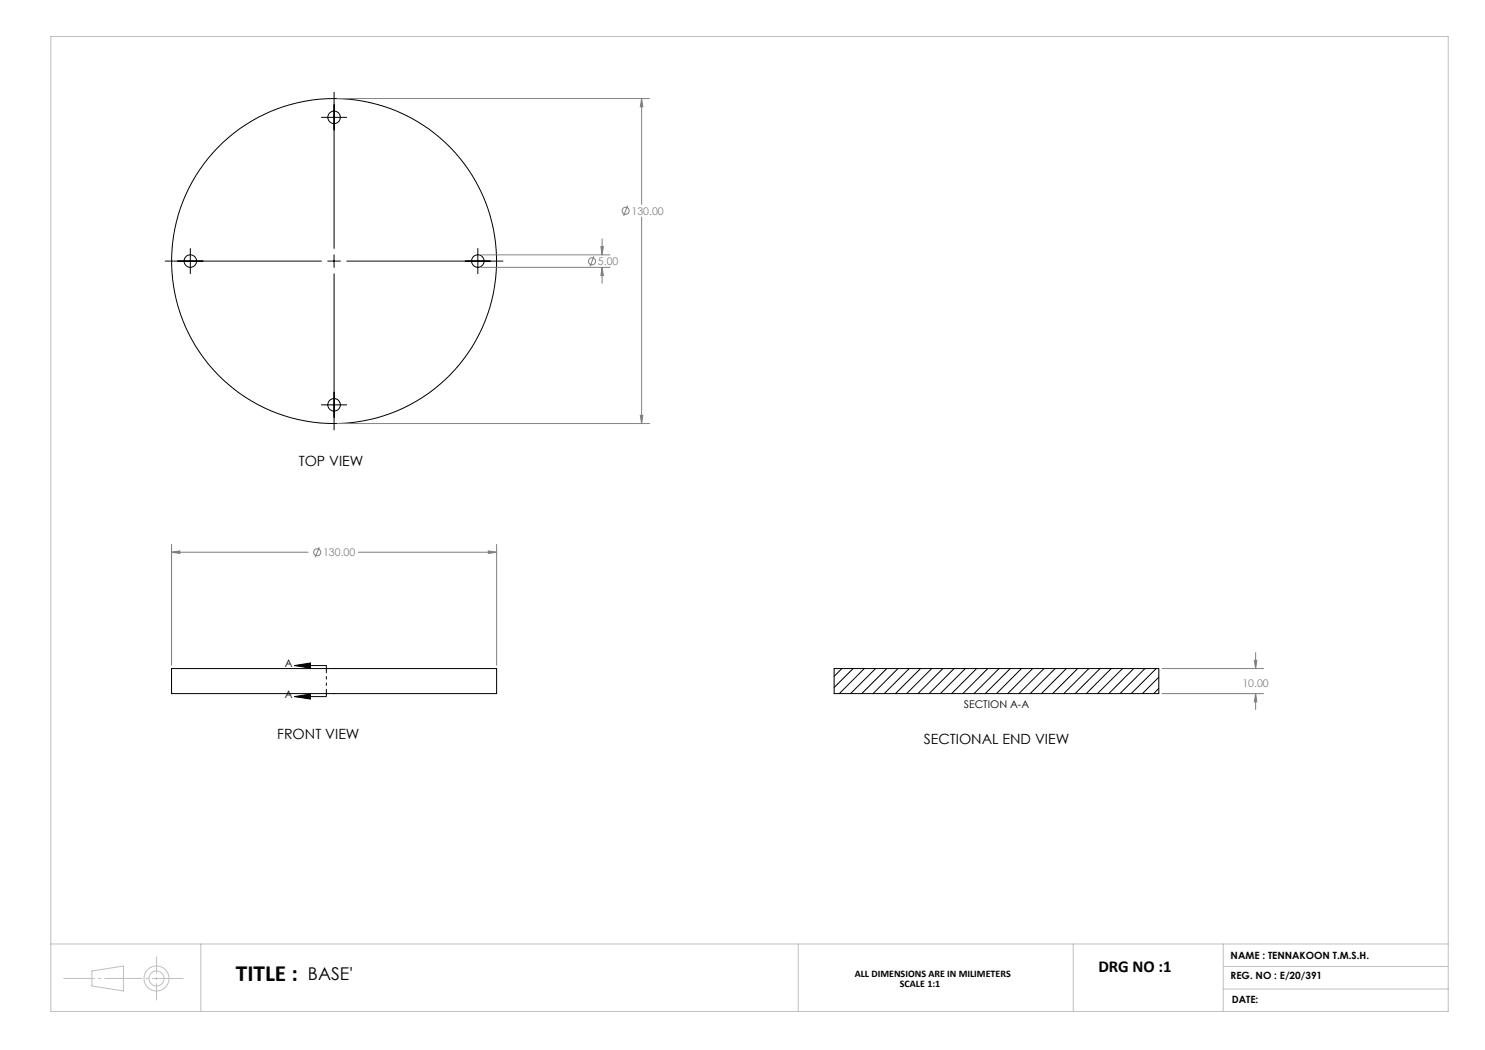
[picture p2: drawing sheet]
<svg xmlns="http://www.w3.org/2000/svg" width="594mm" height="420mm" viewBox="0 0 594 420" stroke-linecap="round" stroke-linejoin="round" font-family="sans-serif">
<g fill="none" stroke="#000" stroke-width=".4">
<path d="M133.6 36.9v62.5M128.6 46.9h10.1M76.1 99.4v10.1M191.1 99.4v10.1M66.1 104.4h62.5M131.1 104.4h5.1M133.6 101.9v5.1M133.6 109.5v62.5M138.7 104.4h62.5M128.6 161.9h10.1M68.6 267.4h130v10h-130zM117.8 266.2l6.4-1v2z"/>
<path d="M117.8 278.6l6.4-1v2zM117.8 266.2h12.7M117.8 278.6h12.7M333.7 267.4h129.8v10h-129.8zM336.8 267.4l-3.1 3.1M341.2 267.4l-7.5 7.6M345.7 267.4l-10 10M350.2 267.4l-10 10M354.7 267.4l-10 10M359.2 267.4l-10 10M363.7 267.4l-10 10M368.2 267.4l-10 10"/>
<path d="M372.7 267.4l-10 10M377.2 267.4l-10 10M381.6 267.4l-9.9 10M386.2 267.4l-10.1 10M390.6 267.4l-10 10M395.1 267.4l-10 10M399.6 267.4l-10 10M404.1 267.4l-10 10M408.6 267.4l-10 10M413.1 267.4l-10 10M417.6 267.4l-10 10M422.1 267.4l-10 10"/>
<path d="M426.5 267.4l-9.9 10M431.1 267.4l-10.1 10M435.5 267.4l-10 10M440 267.4l-10 10M444.5 267.4l-10 10M449 267.4l-10 10M453.5 267.4l-10 10M458 267.4l-10 10M462.5 267.4l-10 10M463.5 270.9l-6.5 6.5M463.5 275.4l-2 2"/>
<circle cx="133.6" cy="46.9" r="2.5"/>
<circle cx="76.1" cy="104.4" r="2.5"/>
<circle cx="133.6" cy="104.4" r="65"/>
<circle cx="191.1" cy="104.4" r="2.5"/>
<circle cx="133.6" cy="161.9" r="2.49"/>
</g>
<g fill="none" stroke="#808080" stroke-width=".4">
<path d="M134.9 39.4h124.9M256.6 39.4l.5 3.3h-1zM256.6 39.4v42.4M240.3 98.6h1l-.5 3.3zM240.8 95.6v6.3M251 82.3l-1.6 4M256.6 86.8v82.6M192.4 101.9h51.6M192.4 106.9h51.6M237.6 102.5l-1.6 4.1M240.8 106.9l.5 3.3h-1zM240.8 106.9v6.4"/>
<path d="M134.9 169.4h124.9M256.1 166.1h1l-.5 3.3zM68.6 217.7v48.5M127.7 218.9l-1.6 4M198.6 217.7v48.5M68.6 220.9l3.3-.5v1zM68.6 220.9h54.7M143.3 220.9h55.3M195.3 220.4l3.3 .5-3.3 .5zM464.8 277.4h40.6M464.8 267.4h40.6M501.7 264.1h1l-.5 3.3z"/>
<path d="M502.2 277.4l.5 3.3h-1zM502.2 261.1v6.3M502.2 277.4v6.4"/>
<circle cx="250.3" cy="84.3" r="1.41"/>
<circle cx="236.8" cy="104.5" r="1.42"/>
<circle cx="126.9" cy="220.9" r="1.41"/>
</g>
<g fill="none" stroke="#c0c0c0" stroke-width=".4">
<path d="M20.3 14.6h559v390h-559zM20.3 377.6h559M80.3 377.6v27M319.3 377.6v27M429.3 377.6v27M489.3 377.6v27M36.8 388.4l12.6-2v10l-12.6-2zM489.3 386.6h90M489.3 395.6h90"/>
<circle cx="62.6" cy="391.4" r="5"/>
<circle cx="62.6" cy="391.4" r="3"/>
</g>
<path d="M130.5 266.2v12.4" fill="none" stroke="#000" stroke-width=".4" stroke-dasharray="6.3 1.3 1.3 1.3 1.3 1.3" stroke-dashoffset="3.3" stroke-linecap="butt"/>
<path d="M25.3 391.4h48.1" fill="none" stroke="#c0c0c0" stroke-width=".4" stroke-dasharray="15.2 1.3 1.3 1.3" stroke-dashoffset="2.6" stroke-linecap="butt"/>
<path d="M62.6 382.6v17.5" fill="none" stroke="#c0c0c0" stroke-width=".4" stroke-dasharray="15.2 1.3 1.3 1.3" stroke-dashoffset="8.4" stroke-linecap="butt"/>
<path d="M117.8 266.2l6.4-1v2zM117.8 278.6l6.4-1v2z" fill="#000"/>
<path d="M195.3 220.4l3.3 .5-3.3 .5zM68.6 220.9l3.3-.5v1zM256.6 39.4l.5 3.3h-1zM256.1 166.1h1l-.5 3.3zM240.3 98.6h1l-.5 3.3zM240.8 106.9l.5 3.3h-1zM502.2 277.4l.5 3.3h-1zM501.7 264.1h1l-.5 3.3z" fill="#808080"/>
<text font-size="9.3" x="94.3" y="392.4">TITLE :</text>
<text font-size="7.1" x="123.2" y="392">BASE'</text>
<text font-size="6.7" x="439.3" y="388.9">DRG NO :1</text>
<g font-size="5.6">
<text x="119.5" y="186.3">TOP VIEW</text>
<text x="110.9" y="295.7">FRONT VIEW</text>
<text x="369.5" y="297.4">SECTIONAL END VIEW</text>
</g>
<g font-size="4.2" fill="#808080">
<text x="252.6" y="85.8">130.00</text>
<text x="239.1" y="106.1">5.00</text>
<text x="129.2" y="222.4">130.00</text>
<text x="497" y="274.8">10.00</text>
</g>
<g font-size="4.2">
<text x="113.9" y="267">A</text>
<text x="113.9" y="279.4">A</text>
<text x="385.5" y="283.3">SECTION A-A</text>
</g>
<g font-size="4">
<text x="492.3" y="383.5">NAME : TENNAKOON T.M.S.H.</text>
<text x="341.9" y="390.9">ALL DIMENSIONS ARE IN MILIMETERS</text>
<text x="360" y="395">SCALE 1:1</text>
<text x="492.3" y="391.8">REG. NO : E/20/391</text>
<text x="492.7" y="401">DATE:</text>
</g>
</svg>
